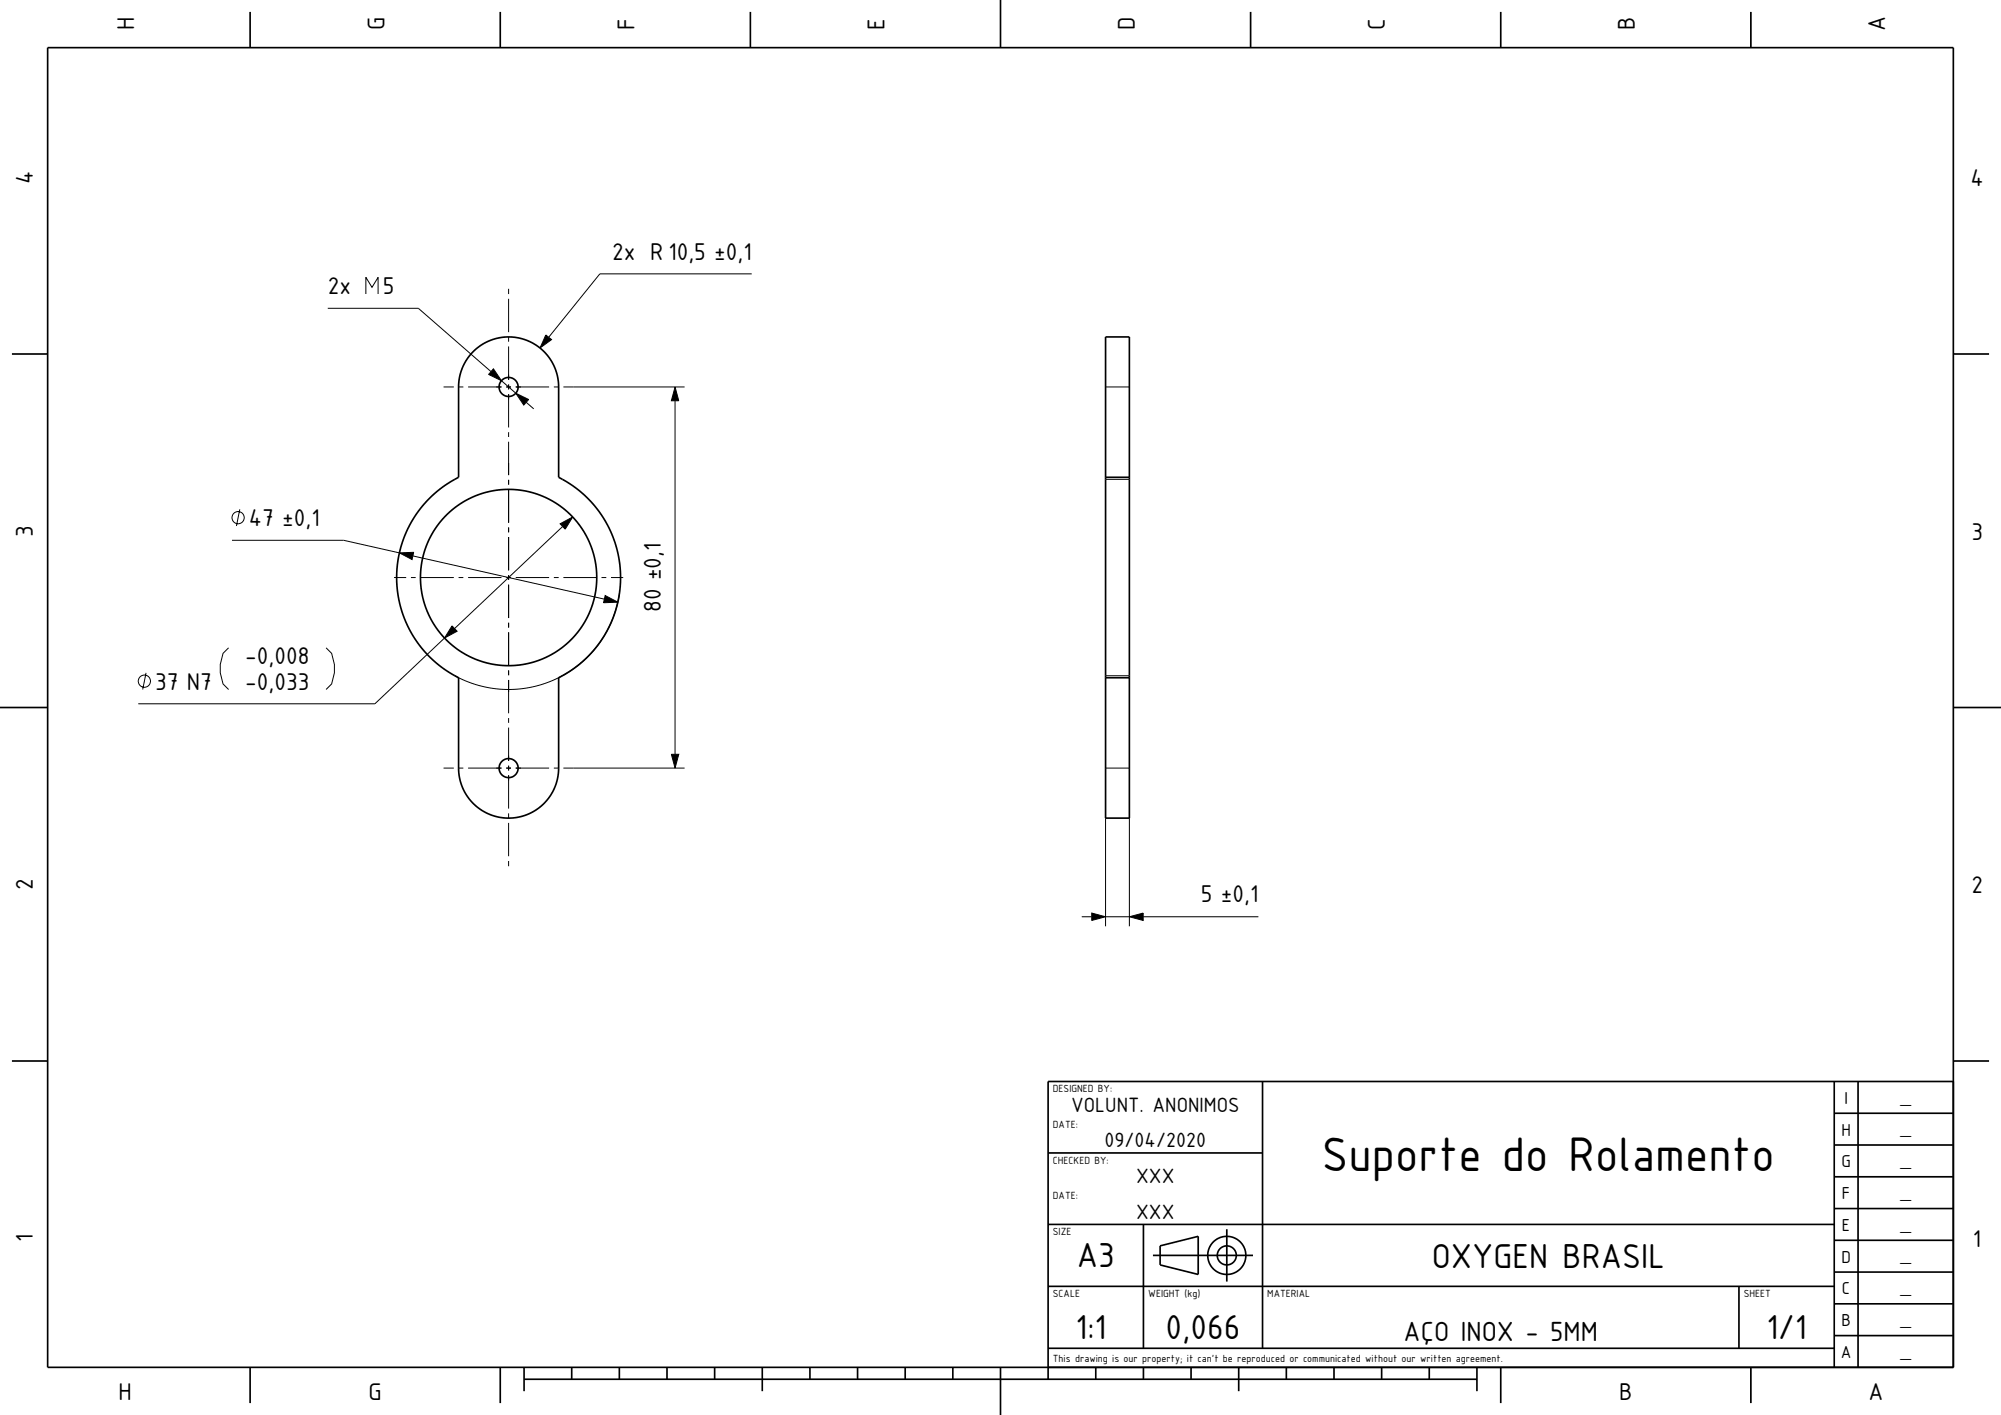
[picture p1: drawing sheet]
<svg xmlns="http://www.w3.org/2000/svg" width="420mm" height="297mm" viewBox="0 0 420 297" stroke-linecap="round" stroke-linejoin="round" font-family="sans-serif">
<g fill="none" stroke="#000" stroke-width=".21">
<path d="M157.8 57.5h-31.9l-10.7 13.3M68.8 64.7h19l15.3 13.3M76.8 61.7v-3.5l1.3 2.1 1.3-2.1v3.5M103.6 77.4l1.6 2.5-2.6-1.3zM105.2 79.9l3.1 2.6M106.8 60.6v1.1M106.8 62.7v7M106.8 70.7v1M106.8 72.7v7M114.6 70.3l1.2 1-2.5 1.7zM93.1 81.2h2.2M96.3 81.2h1"/>
<path d="M98.3 81.2h7M106.3 81.2h1M106.8 80.7v1M106.8 82.7v7M106.8 90.7v1M106.8 92.7v7M108.3 81.2h7M108.3 82.5l2.7 1.4-1.1 1.1zM110.4 84.4l1.6 1.4M116.3 81.2h1M118.3 81.2h25.4M141.7 81.2l.8 2.9h-1.6z"/>
<path d="M141.7 84.1v74.2M232.1 81.2h5M48.7 113.4h23.4l11.7 2.6M50.3 106.9l-.7 3.5M83.8 116l3-.1-.3 1.5zM86.7 116.7l40.2 9.1M106.8 100.7v1M106.8 102.7v7M106.8 110.7v1M106.8 112.7v7M117.6 109.9l2.6-1.4-1.6 2.6zM118.1 110.5l-22.7 21.4"/>
<path d="M232.1 100.6h5M48 136l-1.2 1.1-.6 2.4v1.7l.6 2.4 1.2 1.1M68.4 136l1.2 1.1 .6 2.4v1.7l-.6 2.4-1.2 1.1M82.7 121.2h2.6M86.3 121.2h1M88.3 121.2h7M93.3 133.9l-14.6 13.8h-49.7M94.9 131.4l1 1.1-2.6 1.4zM96.3 121.2h1M98.3 121.2h7M106.3 121.2h1M106.8 120.7v1"/>
<path d="M106.8 122.7v7M106.8 130.7v1M106.8 132.7v7M108.3 121.2h7M116.3 121.2h1M118.3 121.2h7M126.3 121.2h1M127 125l2.7 1.4-3 .1zM128.3 121.2h2.5M130 124.4l-.5 2.7-.9 2.8-1.3 2.7-1.5 2.4-1.7 2.1-2 1.9-2.4 1.8-2.4 1.4-2.2 1-2.7 .8-2.9 .6-3 .1-3-.2-2.9-.6-2.6-.9-2.5-1.2M30.7 141.2l-.7 3.5M106.8 140.7v1"/>
<path d="M106.8 142.7v7M106.8 150.7v1M106.8 152.7v7M140.9 158.3h1.6l-.8 2.9zM232.1 141.8h5M93.1 161.2h2.2M96.3 161.2h1M98.3 161.2h7M106.3 161.2h1M106.8 160.7v1M106.8 162.7v7M106.8 170.7v1"/>
<path d="M106.8 172.7v7M108.3 161.2h7M116.3 161.2h1M118.3 161.2h25.4M232.1 161.2h5M232.1 171.7v22.7M237.1 171.7v22.7M106.8 180.7v1.1M227.1 192.4h2.1M229.2 191.6l2.9 .8-2.9 .8zM232.1 192.4h5M237.1 192.4l2.8-.8v1.6z"/>
<path d="M239.9 192.4h24.2"/>
<circle cx="50" cy="108.7" r="1.28"/>
<circle cx="30.3" cy="143" r="1.28"/>
</g>
<g fill="none" stroke="#000" stroke-width=".35">
<path d="M10 10h400v277h-400zM52.5 2.5v7.5M105 2.5v7.5M157.5 2.5v7.5M210 0v10M262.5 2.5v7.5M315 2.5v7.5M367.5 2.5v7.5M2.5 74.3h7.5M99.3 73.8a10.5 10.5 0 0 1 11.5-2.3 10.5 10.5 0 0 1 6.5 9.7v19l2.7 1.6 2.5 2 2.3 2.4 1.9 2.6 1.5 2.9 1.2 3.2 .7 3.2 .2 3-.3 3.3-.6 3.1-1.1 3.1-1.5 2.9-2 2.8-2.1 2.2-2.5 2-2.9 1.8v18.9a10.5 10.5 0 0 1-10.5 10.5 10.5 10.5 0 0 1-10.5-10.5v-18.9l-2.8-1.7-2.5-2-2.4-2.5-1.8-2.4-1.6-3.1-1-2.9-.7-2.9-.2-3.5 .2-3.5 .6-2.9 1.2-3.3 1.4-2.6 2-2.9 2.1-2.2 2.5-2 3-1.7v-19a10.5 10.5 0 0 1 3-7.4zM232.1 70.7h5v101h-5zM410 74.3h7.5"/>
<path d="M232.1 100.2h5M0 148.5h10M232.1 142.3h5M410 148.5h10M2.5 222.7h7.5M265 227v56M385 233.7h25M385 227v60M390 227v60M410 222.7h7.5M410 227h-190v62.5M220 257h165"/>
<path d="M220 242h45M240 257v26M257.5 258v11M385 253.7h25M385 247h25M385 240.3h25M220 270h165M242 263.5h21M243.5 261.5l8-2v8l-8-2zM365 270v13M385 273.7h25M385 267h25"/>
<path d="M385 260.3h25M52.5 287v7.5M105 287v7.5M110 289.5h200M110 287v5M120 287v2.5M130 287v2.5M140 287v2.5M150 287v2.5M160 287v5M170 287v2.5M180 287v2.5"/>
<path d="M190 287v2.5M200 287v2.5M210 287v10M220 283h165M230 287v2.5M240 287v2.5M250 287v2.5M260 287v5M270 287v2.5M280 287v2.5M290 287v2.5M300 287v2.5"/>
<path d="M310 287v5M315 287v7.5M367.5 287v7.5M385 280.3h25"/>
<circle cx="106.8" cy="81.2" r="2"/>
<circle cx="106.8" cy="121.2" r="18.5"/>
<circle cx="106.8" cy="161.2" r="2"/>
<circle cx="257.5" cy="263.5" r="2"/>
<circle cx="257.5" cy="263.5" r="4"/>
</g>
<g fill="#000">
<path d="M103.6 77.4l1.6 2.5-2.6-1.3z" fill-rule="evenodd"/>
<path d="M114.6 70.3l1.2 1-2.5 1.7z" fill-rule="evenodd"/>
<path d="M108.3 82.5l2.7 1.4-1.1 1.1z" fill-rule="evenodd"/>
<path d="M141.7 81.2l.8 2.9h-1.6z" fill-rule="evenodd"/>
<path d="M83.8 116l3-.1-.3 1.5z" fill-rule="evenodd"/>
<path d="M117.6 109.9l2.6-1.4-1.6 2.6z" fill-rule="evenodd"/>
<path d="M94.9 131.4l1 1.1-2.6 1.4z" fill-rule="evenodd"/>
<path d="M127 125l2.7 1.4-3 .1z" fill-rule="evenodd"/>
<path d="M140.9 158.3h1.6l-.8 2.9z" fill-rule="evenodd"/>
<path d="M229.2 191.6l2.9 .8-2.9 .8z" fill-rule="evenodd"/>
<path d="M237.1 192.4l2.8-.8v1.6z" fill-rule="evenodd"/>
</g>
<text font-size="9.8" x="277.4" y="245.8">Suporte do Rolamento</text>
<g font-size="7">
<text x="226" y="266">A3</text>
<text x="300.5" y="266.2">OXYGEN BRASIL</text>
<text x="225.8" y="281">1:1</text>
<text x="244.6" y="281">0,066</text>
<text x="370.8" y="281">1/1</text>
</g>
<text font-size="5.6" x="294.6" y="281.4">AÇO INOX - 5MM</text>
<g font-size="4.9">
<text x="28.2" y="6.4" transform="rotate(-90 28.2 6.4)">H</text>
<text x="80.7" y="6.4" transform="rotate(-90 80.7 6.4)">G</text>
<text x="133.2" y="6.2" transform="rotate(-90 133.2 6.2)">F</text>
<text x="185.7" y="6.2" transform="rotate(-90 185.7 6.2)">E</text>
<text x="238.2" y="6.4" transform="rotate(-90 238.2 6.4)">D</text>
<text x="290.7" y="6.2" transform="rotate(-90 290.7 6.2)">C</text>
<text x="343.2" y="6.4" transform="rotate(-90 343.2 6.4)">B</text>
<text x="395.7" y="6.6" transform="rotate(-90 395.7 6.6)">A</text>
<text x="6.9" y="38.6" transform="rotate(-90 6.9 38.6)">4</text>
<text x="413.6" y="39.1">4</text>
<text x="128.5" y="54.5">2x R 10,5 ±0,1</text>
<text x="68.8" y="61.7">2x</text>
<text x="80.4" y="61.7">5</text>
<text x="6.9" y="112.6" transform="rotate(-90 6.9 112.6)">3</text>
<text x="52.3" y="110.4">47 ±0,1</text>
<text x="413.8" y="113.3">3</text>
<text x="138.7" y="128.5" transform="rotate(-90 138.7 128.5)">80 ±0,1</text>
<text x="51.5" y="139.5">-0,008</text>
<text x="32.6" y="144.7">37 N7</text>
<text x="51.5" y="144.7">-0,033</text>
<text x="6.9" y="186.8" transform="rotate(-90 6.9 186.8)">2</text>
<text x="252.1" y="189.4">5 ±0,1</text>
<text x="413.8" y="187.5">2</text>
<text x="6.9" y="260.7" transform="rotate(-90 6.9 260.7)">1</text>
<text x="414.1" y="261.7">1</text>
<text x="24.8" y="293.9">H</text>
<text x="77.4" y="293.9">G</text>
<text x="339.8" y="293.9">B</text>
<text x="392.2" y="293.9">A</text>
</g>
<g font-size="4.2">
<text x="224.8" y="233.3">VOLUNT. ANONIMOS</text>
<text x="231.9" y="240.8">09/04/2020</text>
<text x="238.5" y="248.3">XXX</text>
<text x="238.5" y="255.8">XXX</text>
</g>
<g font-size="3.5">
<text x="387.1" y="231.7">I</text>
<text x="386.5" y="238.4">H</text>
<text x="386.5" y="245">G</text>
<text x="386.6" y="251.7">F</text>
<text x="386.6" y="258.4">E</text>
<text x="386.5" y="265">D</text>
<text x="386.6" y="271.7">C</text>
<text x="386.5" y="278.4">B</text>
<text x="386.4" y="285">A</text>
</g>
<g font-size="2.8">
<text x="399.1" y="231.4">_</text>
<text x="399.1" y="238.1">_</text>
<text x="399.1" y="244.8">_</text>
<text x="399.1" y="251.4">_</text>
<text x="399.1" y="258.1">_</text>
<text x="399.1" y="264.8">_</text>
<text x="399.1" y="271.4">_</text>
<text x="399.1" y="278.1">_</text>
<text x="399.1" y="284.8">_</text>
</g>
<g font-size="2.1">
<text x="221" y="229.2">DESIGNED BY:</text>
<text x="221" y="236.7">DATE:</text>
<text x="221" y="244.2">CHECKED BY:</text>
<text x="221" y="251.7">DATE:</text>
<text x="221" y="259.2">SIZE</text>
<text x="221" y="272.2">SCALE</text>
<text x="241" y="272.2">WEIGHT (kg)</text>
<text x="266" y="272.2">MATERIAL</text>
<text x="366" y="272.2">SHEET</text>
<text x="221" y="285.8">This drawing is our property; it can't be reproduced or communicated without our written agreement.</text>
</g>
</svg>
